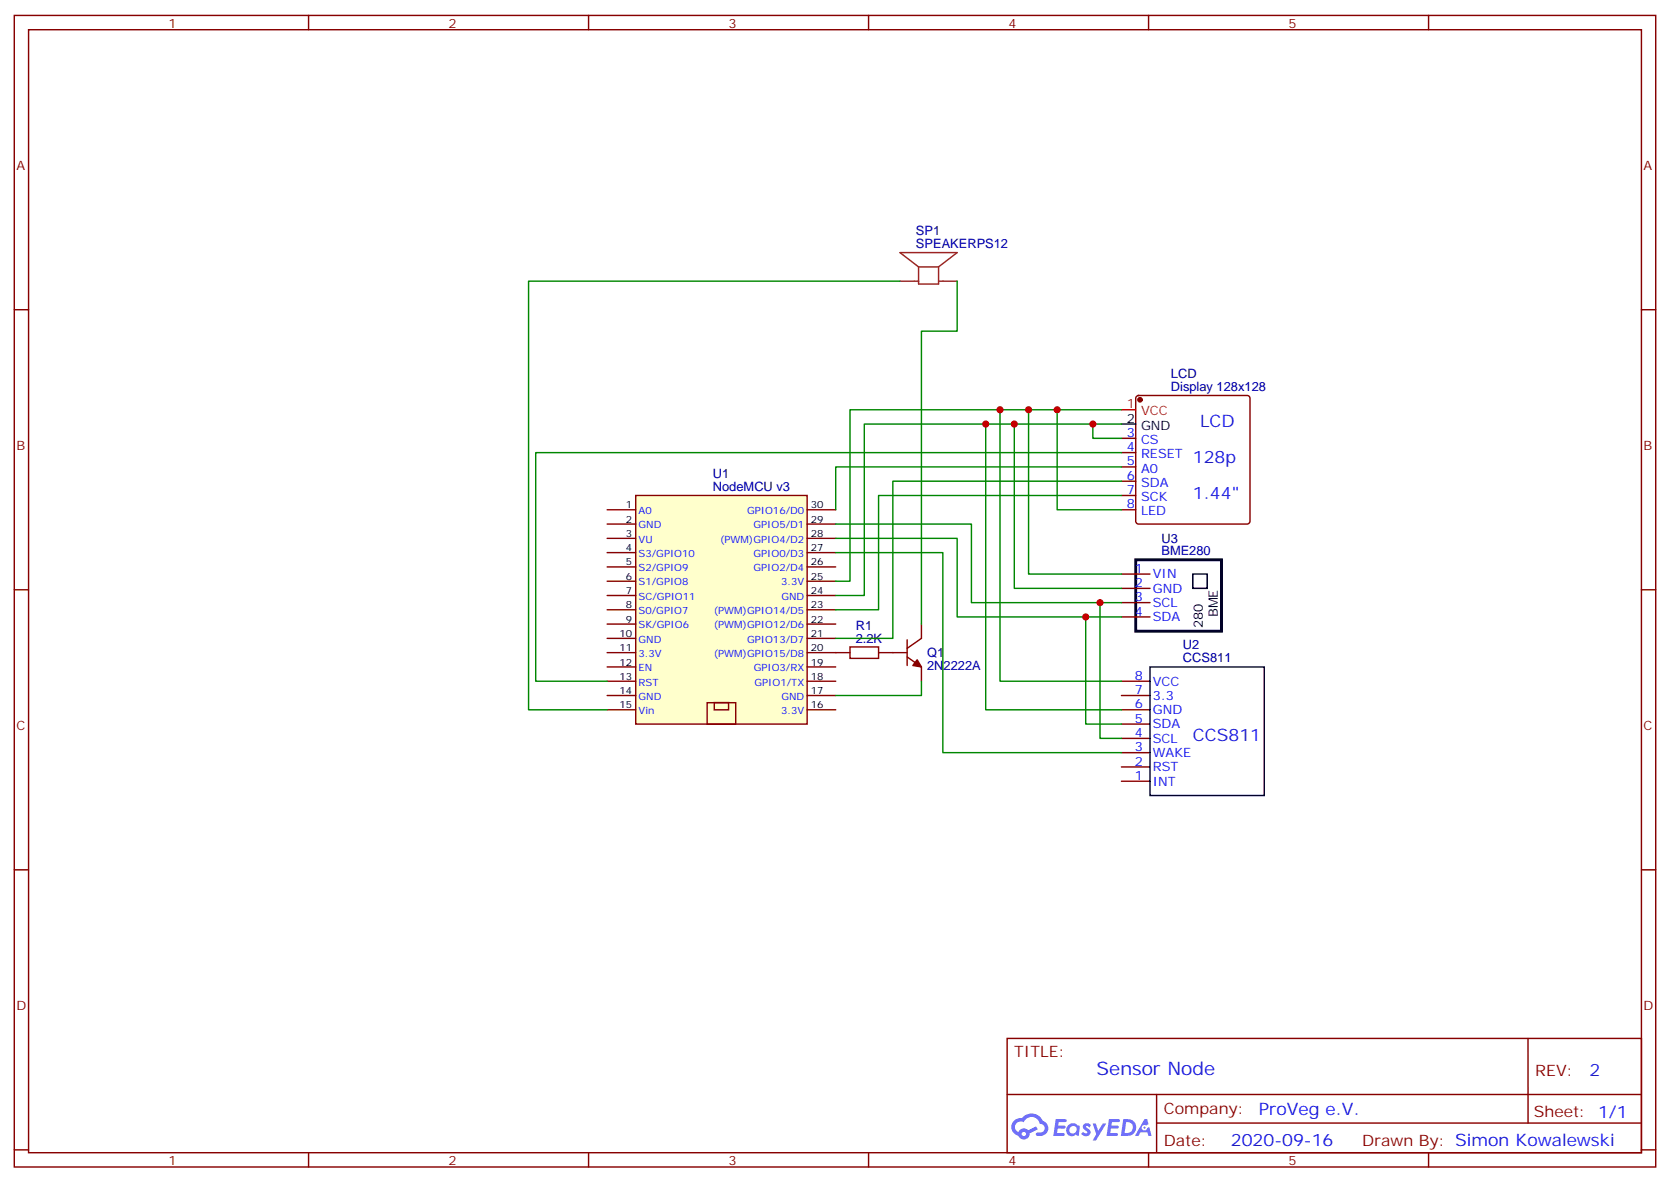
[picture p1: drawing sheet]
<svg xmlns="http://www.w3.org/2000/svg" width="412mm" height="292mm" viewBox="0 0 412 292" stroke-linecap="round" stroke-linejoin="round" font-family="sans-serif">
<g fill="none" stroke="#870000" stroke-width=".35">
<path d="M3.5 3.8h405.4v284.3h-405.4zM7.1 7.3h398.2v277.3h-398.2zM76.2 3.8v3.5M145.3 3.8v3.5M214.5 3.8v3.5M283.6 3.8v3.5M352.8 3.8v3.5M3.5 76.5h3.6M405.3 76.5h3.6M3.5 145.6h3.6M405.3 145.6h3.6M3.5 214.8h3.6"/>
<path d="M405.3 214.8h3.6M248.7 256.4h156.6v28.2h-156.6zM377.3 256.4v20.9M248.7 270.2h156.5M285.6 277.3h119.6M285.6 270.2v14.2M3.5 283.9h3.6M76.2 284.6v3.5M145.3 284.6v3.5M214.5 284.6v3.5M283.6 284.6v3.5M352.8 284.6v3.5"/>
<path d="M405.3 283.9h3.6"/>
</g>
<g fill="#5487ff">
<path d="M267.7 277.6a1.22 1.22 0 0 1 1.7 .2l-.4 .6a.47 .47 0 0 0-.3-.4 .47 .47 0 0 0-.5 .2v.1a1.3 1.3 0 0 1 1 1.7 1.39 1.39 0 0 1-2.2 0l.5-.6 .7 .5a.29 .29 0 0 0 .3-.3 .29 .29 0 0 0-.2-.3 1.04 1.04 0 0 1-.6-1.7z"/>
<path d="M260.7 276.3h2.4a.37 .37 0 0 1 .3 .4 .37 .37 0 0 1-.3 .4h-1.7l-.1 .8h1.5l.3 .4-.3 .4h-1.6l-.2 1.1h1.6a.36 .36 0 0 1 .3 .3 .36 .36 0 0 1-.3 .4h-2.5z"/>
<path d="M273.8 276.3h2.4a.37 .37 0 0 1 .4 .4 .37 .37 0 0 1-.4 .4h-1.6l-.2 .8h1.6l.3 .4-.4 .4h-1.6l-.1 1.1h1.5a.36 .36 0 0 1 .4 .3 .36 .36 0 0 1-.4 .4h-2.4z"/>
<path d="M282.6 276.3h.7l.3 1.3-.6 .3a.69 .69 0 0 0-1 .3 .69 .69 0 0 0 .4 .9 .69 .69 0 0 0 .9-.6l.5-.2 .6 2.2h-.8l-.2-.9h-1.8l-.5 .9h-.8z"/>
<path d="M269.8 277.4h.8l.6 1.8 1.1-1.8h.9l-2.6 4.2h-.8l.9-1.5z"/>
<path d="M277.4 276.3l-.6 4.2h1.3a2.11 2.11 0 0 0 2.5-2.1 2.11 2.11 0 0 0-2.5-2.1zM278.1 277.1a1.39 1.39 0 0 1 1.7 1.4 1.39 1.39 0 0 1-1.8 1.3h-.3z"/>
<path d="M263.7 277.9a1.47 1.47 0 0 0-.1 2.1 1.47 1.47 0 0 0 2.1 .2l.7 .3 .3-2.3-.2-.3h-.4a1.49 1.49 0 0 0-2.4 0zM264.4 278.3a.92 .92 0 0 1 1.5 .5 .92 .92 0 0 1-1.3 1.1 .9 .9 0 0 1-.2-1.6z"/>
<path d="M250.4 276.7a2.18 2.18 0 0 0 1.1 3.7 1.44 1.44 0 0 0 1.6 .9 1.44 1.44 0 0 0 1.2-1.4l2-1.1-.5-.7-1.9 1a1.47 1.47 0 0 0-2.4 .4 1.39 1.39 0 0 1-.7-1.9 1.39 1.39 0 0 1 2-.5 2.12 2.12 0 0 1 2.2-1.3 2.12 2.12 0 0 1 1.9 1.7 1.07 1.07 0 0 1 1.1 1 1.07 1.07 0 0 1-1 1.1h-.7a.43 .43 0 0 0-.5 .4 .43 .43 0 0 0 .4 .5 1.98 1.98 0 0 0 2.5-1.2 1.98 1.98 0 0 0-1.2-2.6 2.98 2.98 0 0 0-5.1-.6l-1.1 .1zM252.3 280a.55 .55 0 0 1 1.1 0 .55 .55 0 0 1-1.1 0z"/>
<circle cx="282.6" cy="278.4" r=".26"/>
</g>
<path d="M280.7 97.9l.5-.3h26.8a.71 .71 0 0 1 .7 .8v30.3a.76 .76 0 0 1-.7 .7h-26.8a.76 .76 0 0 1-.7-.7v-30.3zM276.9 108.2h3.6M276.9 111.8h3.6M276.9 115.3h3.6M276.9 118.8h3.6M276.9 122.3h3.6M276.9 125.9h3.6" fill="none" stroke="#870000" stroke-width=".35"/>
<circle cx="281.5" cy="98.7" r=".53" fill="#870000" stroke="#870000" stroke-width=".35"/>
<path d="M276.9 101.2h3.6" fill="none" stroke="#f00" stroke-width=".35"/>
<path d="M276.9 104.7h3.6" fill="none" stroke="#000" stroke-width=".35"/>
<path d="M157 122.3h42.3v56.5h-42.3z" fill="#ffc" stroke="#870000" stroke-width=".35"/>
<g fill="none" stroke="#870000" stroke-width=".35">
<path d="M149.9 125.9h7.1M149.9 129.4h7.1M149.9 132.9h7.1M149.9 136.5h7.1M149.9 140h7.1M199.3 125.9h7.1M199.3 129.4h7.1M199.3 132.9h7.1M199.3 136.5h7.1M199.3 140h7.1M149.9 147h7.1M149.9 150.6h7.1"/>
<path d="M149.9 154.1h7.1M149.9 157.6h7.1M149.9 143.5h7.1M199.3 147h7.1M199.3 150.6h7.1M199.3 154.1h7.1M199.3 157.6h7.1M199.3 143.5h7.1M224 158v6.3M227.5 154.1v3.5l-3.5 2.5M276.9 141.7h7.1M276.9 145.3h7.1"/>
<path d="M276.9 148.8h7.1M276.9 152.3h7.1M149.9 161.1h7.1M149.9 164.7h7.1M149.9 168.2h7.1M149.9 171.7h7.1M149.9 175.3h7.1M174.6 173.5h7.1v5.3h-7.1zM176.4 173.5h3.5v1.8h-3.5zM199.3 161.1h10.6M199.3 164.7h7.1M199.3 168.2h7.1"/>
<path d="M199.3 171.7h7.1M199.3 175.3h7.1M217 161.1h7M224 162.2l3.5 2.5v3.5M276.9 168.2h7.1M276.9 171.7h7.1M276.9 175.3h7.1M276.9 178.8h7.1M276.9 189.4h7.1M276.9 185.8h7.1M276.9 182.3h7.1M276.9 192.9h7.1"/>
</g>
<path d="M294.6 141.7h3.5v3.6h-3.5zM284 164.7h28.2v31.7h-28.2z" fill="none" stroke="#000" stroke-width=".35"/>
<path d="M280.5 138.2h21.1v17.7h-21.1z" fill="none" stroke="#000" stroke-width=".71"/>
<g fill="none" stroke="#008700" stroke-width=".35">
<path d="M222.2 69.4h-91.7v105.9h19.4M236.4 69.4v12.4h-8.9v72.3M243.4 104.7v70.6h33.5M246.9 101.2v67h30M250.5 104.7v40.6h26.4M254 101.2v40.5h22.9M261.1 101.2v24.7h15.8M269.9 104.7v3.5h7M276.9 101.2h-67v42.3h-3.5M276.9 104.7h-63.5v42.3h-7M276.9 118.8h-56.4v38.8h-14.1M276.9 111.8h-144.6v56.4h17.6"/>
<path d="M276.9 115.3h-70.5v10.6M206.4 129.4h33.5v19.4h37M206.4 132.9h30v19.4h40.5M206.4 136.5h26.4v49.3h44.1M276.9 122.3h-59.9v28.3h-10.6M268.1 152.3v26.5h8.8M271.6 148.8v33.5h5.3M227.5 168.2v3.5h-21.1"/>
</g>
<path d="M222.2 69.4h4.6M226.8 65.9v4.2h5v-4.2M226.8 65.9h5M226.8 65.9l-4.6-3.5h14.2l-4.6 3.5M231.8 69.4h4.6" fill="none" stroke="#8c2424" stroke-width=".35"/>
<path d="M209.9 159.7h7.1v2.9h-7.1z" fill="none" stroke="#a10000" stroke-width=".35"/>
<path d="M226.5 162.9l1 1.8-2.1-.4z" fill="#870000" stroke="#870000" stroke-width=".35"/>
<g fill="#c00">
<circle cx="261.1" cy="101.2" r=".88"/>
<circle cx="254" cy="101.2" r=".88"/>
<circle cx="250.5" cy="104.7" r=".88"/>
<circle cx="246.9" cy="101.2" r=".88"/>
<circle cx="243.4" cy="104.7" r=".88"/>
<circle cx="271.6" cy="148.8" r=".88"/>
<circle cx="268.1" cy="152.3" r=".88"/>
<circle cx="269.9" cy="104.7" r=".88"/>
</g>
<text font-size="4.6" fill="#00f" x="270.8" y="265.4">Sensor Node</text>
<g font-size="4.2" fill="#00f">
<text x="296.3" y="105.5">LCD</text>
<text x="294.6" y="114.3">128p</text>
<text x="294.6" y="123.1">1.44&quot;</text>
<text x="294.6" y="183">CCS811</text>
<text x="392.5" y="265.7">2</text>
<text x="310.9" y="275.2">ProVeg e.V.</text>
<text x="304" y="283">2020-09-16</text>
</g>
<g font-size="3.9" fill="#800">
<text x="250.5" y="261">TITLE:</text>
<text x="379.1" y="265.7">REV:</text>
<text x="287.4" y="275.2">Company:</text>
<text x="378.7" y="275.8">Sheet: 1/1</text>
<text x="287.4" y="282.9">Date:</text>
<text x="336.4" y="282.9">Drawn By: Simon Kowalewski</text>
</g>
<g font-size="3.2" fill="#800">
<text x="41.6" y="6.8">1</text>
<text x="110.8" y="6.8">2</text>
<text x="179.9" y="6.8">3</text>
<text x="249.1" y="6.8">4</text>
<text x="318.2" y="6.8">5</text>
<text x="4.1" y="41.9">A</text>
<text x="405.9" y="41.9">A</text>
<text x="4.1" y="111.1">B</text>
<text x="405.9" y="111.1">B</text>
<text x="4.1" y="180.2">C</text>
<text x="405.9" y="180.2">C</text>
<text x="4.1" y="249.3">D</text>
<text x="405.9" y="249.3">D</text>
<text x="41.6" y="287.6">1</text>
<text x="110.8" y="287.6">2</text>
<text x="179.9" y="287.6">3</text>
<text x="249.1" y="287.6">4</text>
<text x="318.2" y="287.6">5</text>
</g>
<g font-size="3.2" fill="#000080">
<text x="226.2" y="58.1">SP1</text>
<text x="226.2" y="61.3">SPEAKERPS12</text>
<text x="289.2" y="93.3">LCD</text>
<text x="289.2" y="96.5">Display 128x128</text>
<text x="176" y="118.1">U1</text>
<text x="176" y="121.3">NodeMCU v3</text>
<text x="286.8" y="137.2">BME280</text>
<text x="286.8" y="134">U3</text>
<text x="211.3" y="155.5">R1</text>
<text x="211.3" y="158.7">2.2K</text>
<text x="292.1" y="160.3">U2</text>
<text x="229" y="165.5">2N2222A</text>
<text x="229" y="162.3">Q1</text>
<text x="292.1" y="163.5">CCS811</text>
</g>
<g font-size="3.2" fill="#f00">
<text x="278.3" y="100.8">1</text>
<text x="281.8" y="102.6">VCC</text>
</g>
<g font-size="3.2">
<text x="278.3" y="104.4">2</text>
<text x="281.8" y="106.1">GND</text>
<text x="297" y="155.1" transform="rotate(-90 297 155.1)">280</text>
<text x="300.8" y="152.4" transform="rotate(-90 300.8 152.4)">BME</text>
</g>
<g font-size="3.2" fill="#00f">
<text x="278.3" y="107.9">3</text>
<text x="278.3" y="111.4">4</text>
<text x="281.8" y="109.6">CS</text>
<text x="281.8" y="113.2">RESET</text>
<text x="278.3" y="114.9">5</text>
<text x="278.3" y="118.5">6</text>
<text x="281.8" y="116.7">A0</text>
<text x="278.3" y="122">7</text>
<text x="278.3" y="125.5">8</text>
<text x="281.8" y="120.2">SDA</text>
<text x="281.8" y="123.8">SCK</text>
<text x="281.8" y="127.3">LED</text>
<text x="280.2" y="141.4">1</text>
<text x="284.7" y="142.8">VIN</text>
<text x="280.2" y="144.9">2</text>
<text x="280.2" y="148.4">3</text>
<text x="284.7" y="146.3">GND</text>
<text x="284.7" y="149.9">SCL</text>
<text x="280.2" y="152">4</text>
<text x="284.7" y="153.4">SDA</text>
<text x="280.2" y="167.9">8</text>
<text x="280.2" y="171.4">7</text>
<text x="284.7" y="172.8">3.3</text>
<text x="284.7" y="169.3">VCC</text>
<text x="280.2" y="178.4">5</text>
<text x="280.2" y="174.9">6</text>
<text x="284.7" y="179.8">SDA</text>
<text x="284.7" y="176.3">GND</text>
<text x="280.2" y="185.5">3</text>
<text x="280.2" y="182">4</text>
<text x="284.7" y="183.4">SCL</text>
<text x="280.2" y="189">2</text>
<text x="284.7" y="190.4">RST</text>
<text x="284.7" y="186.9">WAKE</text>
<text x="280.2" y="192.5">1</text>
<text x="284.7" y="194">INT</text>
</g>
<g font-size="2.5">
<text x="154.5" y="125.5">1</text>
<text x="200.2" y="125.5">30</text>
<text x="154.5" y="129">2</text>
<text x="200.2" y="129">29</text>
<text x="154.5" y="132.6">3</text>
<text x="154.5" y="136.1">4</text>
<text x="200.2" y="132.6">28</text>
<text x="200.2" y="136.1">27</text>
<text x="154.5" y="139.6">5</text>
<text x="154.5" y="143.2">6</text>
<text x="200.2" y="139.6">26</text>
<text x="200.2" y="143.2">25</text>
<text x="154.5" y="146.7">7</text>
<text x="200.2" y="146.7">24</text>
<text x="154.5" y="150.2">8</text>
<text x="154.5" y="153.7">9</text>
<text x="200.2" y="150.2">23</text>
<text x="200.2" y="153.7">22</text>
<text x="153" y="157.3">10</text>
<text x="153" y="160.8">11</text>
<text x="200.2" y="157.3">21</text>
<text x="200.2" y="160.8">20</text>
<text x="153" y="164.3">12</text>
<text x="153" y="167.9">13</text>
<text x="200.2" y="164.3">19</text>
<text x="200.2" y="167.9">18</text>
<text x="153" y="171.4">14</text>
<text x="200.2" y="171.4">17</text>
<text x="153" y="174.9">15</text>
<text x="200.2" y="174.9">16</text>
</g>
<g font-size="2.5" fill="#00f">
<text x="157.7" y="126.9">A0</text>
<text x="157.7" y="130.5">GND</text>
<text x="184.5" y="126.9">GPIO16/D0</text>
<text x="186.1" y="130.5">GPIO5/D1</text>
<text x="157.7" y="134">VU</text>
<text x="157.7" y="137.5">S3/GPIO10</text>
<text x="177.8" y="134">(PWM)GPIO4/D2</text>
<text x="186.1" y="137.5">GPIO0/D3</text>
<text x="157.7" y="141">S2/GPIO9</text>
<text x="186.1" y="141">GPIO2/D4</text>
<text x="157.7" y="148.1">SC/GPIO11</text>
<text x="157.7" y="144.6">S1/GPIO8</text>
<text x="192.9" y="144.6">3.3V</text>
<text x="193" y="148.1">GND</text>
<text x="157.7" y="151.6">S0/GPIO7</text>
<text x="157.7" y="155.2">SK/GPIO6</text>
<text x="176.3" y="151.6">(PWM)GPIO14/D5</text>
<text x="176.3" y="155.2">(PWM)GPIO12/D6</text>
<text x="157.7" y="158.7">GND</text>
<text x="184.5" y="158.7">GPIO13/D7</text>
<text x="157.7" y="162.2">3.3V</text>
<text x="157.7" y="165.7">EN</text>
<text x="176.3" y="162.2">(PWM)GPIO15/D8</text>
<text x="186.1" y="165.7">GPIO3/RX</text>
<text x="157.7" y="169.3">RST</text>
<text x="157.7" y="172.8">GND</text>
<text x="186.3" y="169.3">GPIO1/TX</text>
<text x="193" y="172.8">GND</text>
<text x="157.7" y="176.3">Vin</text>
<text x="192.9" y="176.3">3.3V</text>
</g>
</svg>
